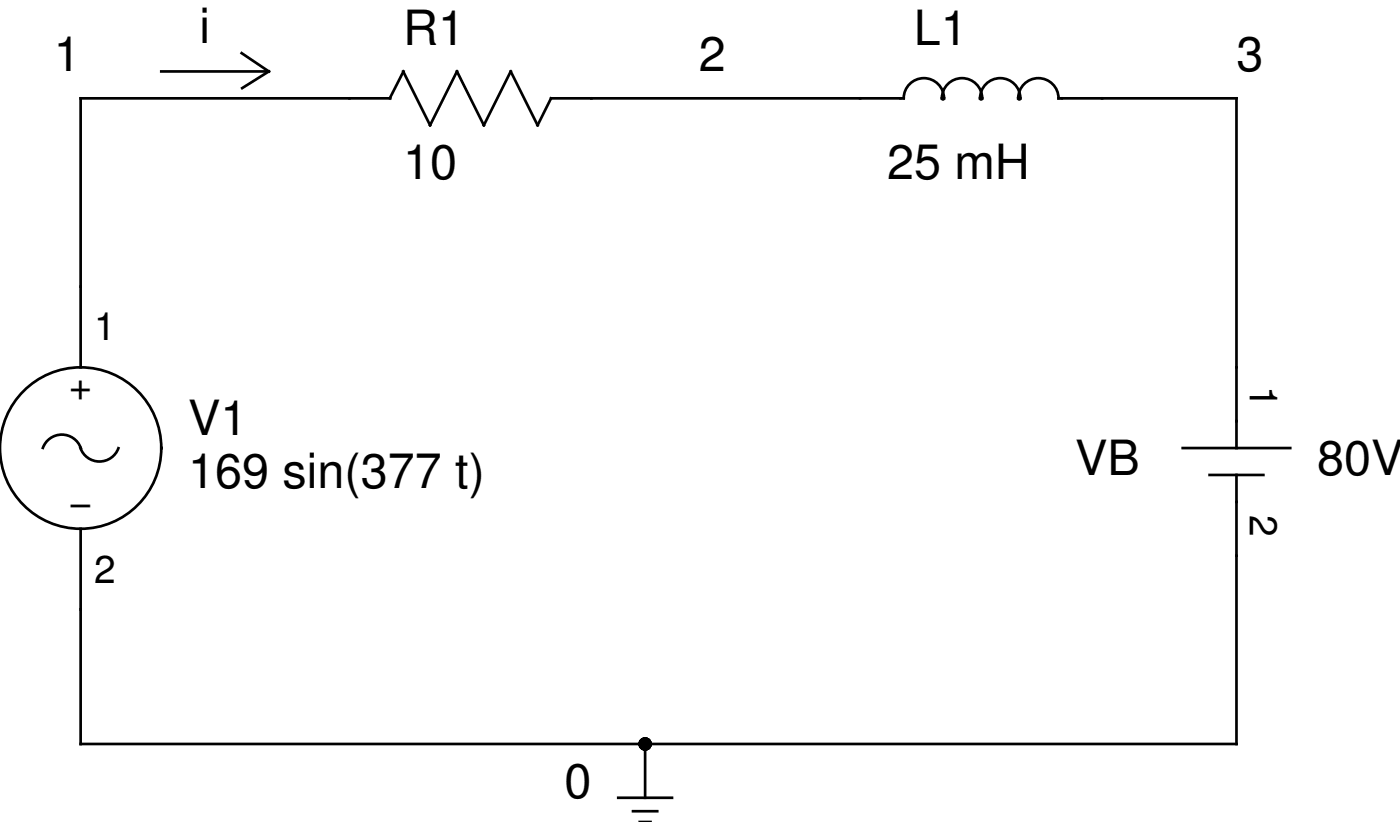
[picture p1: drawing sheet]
<svg xmlns="http://www.w3.org/2000/svg" width="132mm" height="78mm" viewBox="0 0 132 78" stroke-linecap="round" stroke-linejoin="round" font-family="sans-serif">
<g fill="none" stroke="#000" stroke-width=".25">
<path d="M15.2 6.7h10.2M22.8 5l2.6 1.7M25.4 6.7l-2.5 1.6M36.9 9.3h-29.3v25.4M38.1 6.7l2.5 5.1 2.6-5.1 2.5 5.1 2.6-5.1 2.5 5.1 1.3-2.5h33.3a1.89 1.89 0 0 1 1.9-1.9 1.89 1.89 0 0 1 1.9 2h-.2a1.88 1.88 0 0 1 1.9-2 1.88 1.88 0 0 1 1.9 2h-.2a1.88 1.88 0 0 1 1.9-2 1.88 1.88 0 0 1 1.9 2h-.2a1.89 1.89 0 0 1 1.9-2 1.89 1.89 0 0 1 1.9 1.9h16.8v33M38.1 6.7l-1.3 2.6M4.1 42.3a1.9 1.9 0 0 1 1.8-1.3 1.9 1.9 0 0 1 1.7 1.3M7.6 42.3a1.91 1.91 0 0 0 1.8 1.3 1.91 1.91 0 0 0 1.8-1.3M111.8 42.3h10.1M114.3 44.8h5.1M116.8 44.8v25.4h-109.2v-20.3M58.4 75.3h5.1"/>
<path d="M59.8 76.6h2.3M60.5 77.6h1M61 70.2v5.1"/>
<circle cx="7.6" cy="42.3" r="7.6"/>
</g>
<circle cx="61" cy="70.2" r=".64" fill="#000"/>
<g font-size="4.6">
<text x="18.8" y="4">i</text>
<text x="38.1" y="4.2">R1</text>
<text x="86.4" y="4.2">L1</text>
<text x="5.1" y="6.7">1</text>
<text x="66" y="6.7">2</text>
<text x="116.8" y="6.7">3</text>
<text x="38.1" y="16.9">10</text>
<text x="83.8" y="16.9">25 mH</text>
<text x="17.8" y="41">V1</text>
<text x="17.8" y="46.1">169 sin(377 t)</text>
<text x="101.6" y="44.8">VB</text>
<text x="124.5" y="44.8">80V</text>
<text x="53.3" y="75.3">0</text>
</g>
<g font-size="3.7">
<text x="8.9" y="32.1">1</text>
<text x="6.5" y="37.7">+</text>
<text x="118.1" y="36.5" transform="rotate(90 118.1 36.5)">1</text>
<text x="6.5" y="48.7">−</text>
<text x="118.1" y="48.7" transform="rotate(90 118.1 48.7)">2</text>
<text x="8.9" y="55">2</text>
</g>
</svg>
